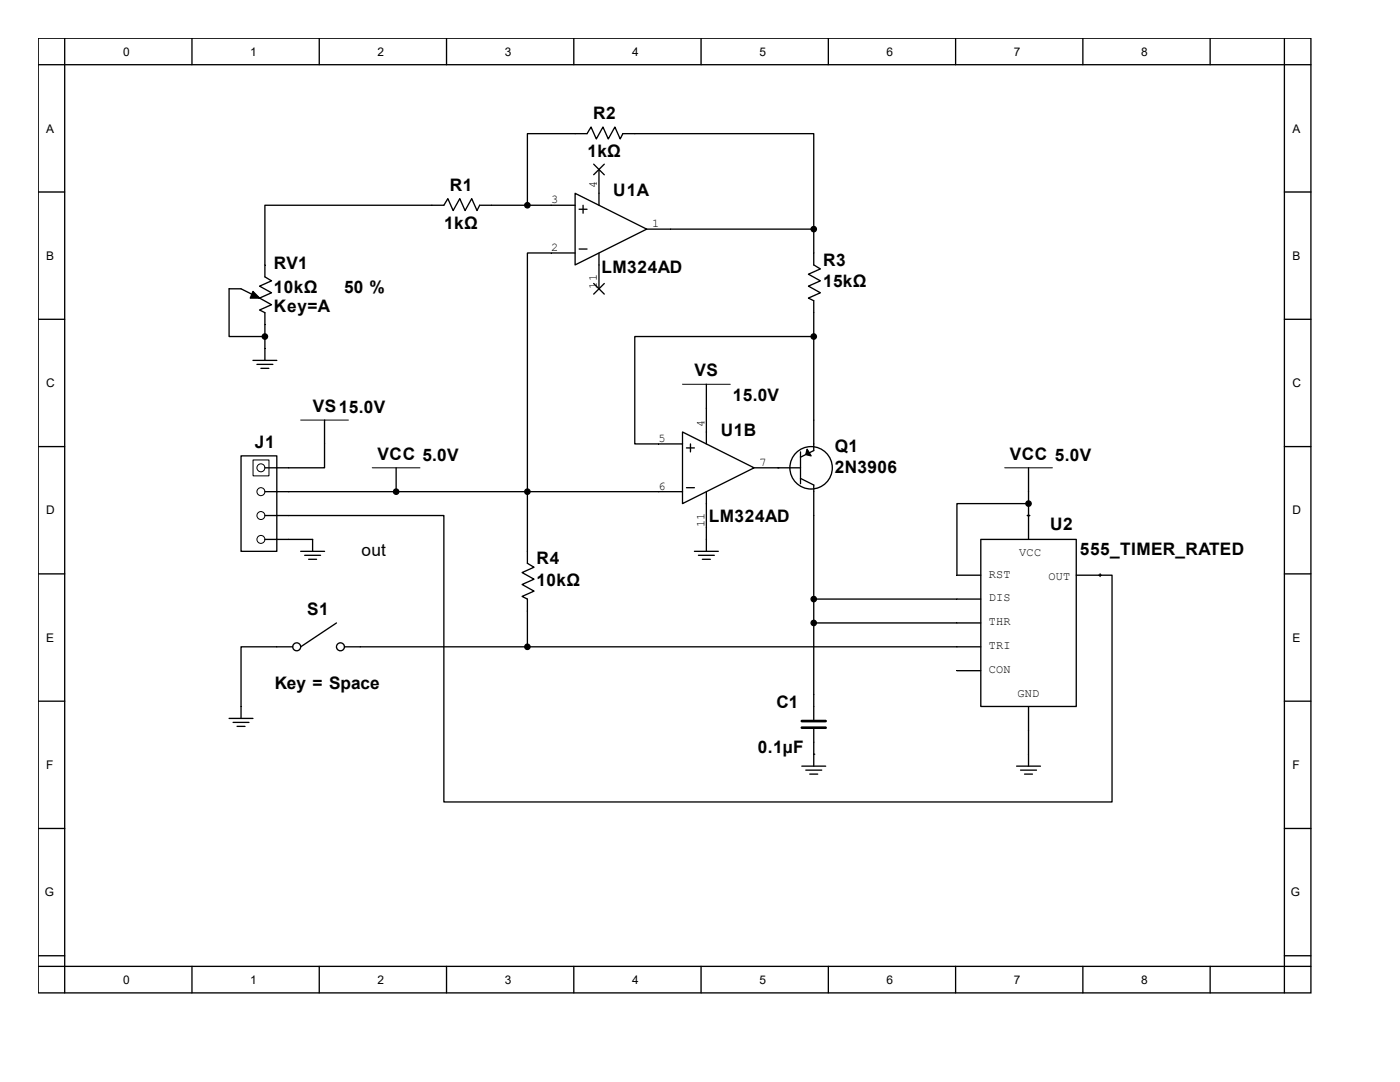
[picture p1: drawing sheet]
<svg xmlns="http://www.w3.org/2000/svg" width="279mm" height="216mm" viewBox="0 0 279 216" stroke-linecap="round" stroke-linejoin="round" font-family="sans-serif">
<g fill="none" stroke="#000" stroke-width=".26">
<path d="M7.6 7.6h254v190.5h-254zM7.6 12.9h254M12.9 7.6v190.5M38.3 7.6v5.3M63.7 7.6v5.3M89.1 7.6v5.3M114.5 7.6v5.3M139.9 7.6v5.3M165.3 7.6v5.3M190.7 7.6v5.3M216.1 7.6v5.3M241.5 7.6v5.3"/>
<path d="M256.3 7.6v190.5M7.6 38.3h5.3M114.8 38.6l14.3 7.1-14.3 7.2zM118.5 32.8l2.1 2.1M119.5 33.8v7.2M120.6 32.8l-2.1 2.1M256.3 38.3h5.3M51.8 59.5l-3.7-1.9h-2.4v9.6h7.2M105.3 41v-14.3h11.9l.8-1.4 1 2.4 1.3-2.4 1.1 2.4 1.3-2.4 1.1 2.4 .5-1h38.1v19M114.8 41h-19.1l-.5 1-1.1-2.4-1.3 2.4-1-2.4-1.4 2.4-1-2.4-.8 1.4h-35.7v14.2l1.3 .8-2.4 1.1 2.4 1.3-2.4 1.1 2.4 1.3-2.4 1.1 1.1 .5v9.5M114.8 50.5h-9.5v61.9l1.3 .8-2.4 1 2.4 1.4-2.4 1 2.4 1.4-2.4 1 1.1 .5v9.6M115.6 49.7h1.6"/>
<path d="M115.6 41.8h1.6M116.4 41v1.5M118.5 56.6l2.1 2.1M119.5 50.5v7.1M120.6 56.6l-2.1 2.1M129.1 45.7h33.3M162.4 45.7v7.2l1.3 .8-2.4 1 2.4 1.3-2.4 1.1 2.4 1.3-2.4 1.1 1.1 .5v29.9l-2.6 1.3M7.6 63.7h5.3M50.5 71.9h4.7M51.3 72.7h3.2M52.1 73.5h1.6M141 76.7v11.9"/>
<path d="M162.4 67.2h-35.7v21.4h9.5M256.3 63.7h5.3M7.6 89.1h5.3M48.1 91h7.1v19h-7.1zM52.9 98.1h83.3M64.8 83.8v9.5h-11.9M79.1 98.1h.1M79.1 93.3v4.8M136.2 86.2l14.3 7.1-14.3 7.2zM137 97.3h1.6M137 89.4h1.6M137.8 88.6v1.6"/>
<path d="M141 98.1v11.9M150.5 93.3h9.3M155.3 93.3h.1M159.8 95.5l2.6 1.3v46.8M159.8 90.2v6.3M205.3 93.3v14.3M256.3 89.1h5.3M7.6 114.5h5.3M52.9 102.9h35.7v57.1h133.3v-45.2h-2.3M52.9 107.6h9.5v2.4M60 110h4.8M60.8 110.8h3.2"/>
<path d="M61.6 111.6h1.6M138.6 110h4.8M139.4 110.8h3.2M140.2 111.6h1.6M162.4 119.5h33.3M195.7 107.6h19.1v33.4h-19.1zM205 102.9h.5M205.3 100.5h-14.3v14.3h4.7M214.8 114.8h5M219.6 114.5v.5M256.3 114.5h5.3M7.6 139.9h5.3"/>
<path d="M58.4 129.1h-10.3v14.3M67.2 124.3l-7.2 4.8M68.7 129.1h127M162.4 124.3h33.3M191 133.8h4.7M256.3 139.9h5.3M45.7 143.4h4.8M46.5 144.1h3.2M47.3 144.9h1.6M160 152.9h4.8M160.8 153.7h3.2M161.6 154.5h1.6"/>
<path d="M162.4 150.5h.1M162.4 145.5v7.4M202.9 152.9h4.7M203.7 153.7h3.2M204.5 154.5h1.6M205.3 141v11.9M7.6 165.3h5.3M256.3 165.3h5.3M7.6 190.7h5.3M7.6 192.8h254M38.3 192.8v5.3M63.7 192.8v5.3"/>
<path d="M89.1 192.8v5.3M114.5 192.8v5.3M139.9 192.8v5.3M165.3 192.8v5.3M190.7 192.8v5.3M216.1 192.8v5.3M241.5 192.8v5.3M256.3 190.7h5.3"/>
<circle cx="161.9" cy="93.3" r="4.2"/>
<circle cx="59.2" cy="129.1" r=".79"/>
<circle cx="67.9" cy="129.1" r=".79"/>
</g>
<g fill="#000" stroke="#000" stroke-width=".26">
<path d="M50.5 58.2l1.3 1.3h-1.8zM161.1 89.6l.8 1.4-1.1-.3z"/>
<circle cx="105.3" cy="41" r=".53"/>
<circle cx="162.4" cy="45.7" r=".53"/>
<circle cx="52.9" cy="67.2" r=".53"/>
<circle cx="162.4" cy="67.2" r=".53"/>
<circle cx="79.1" cy="98.1" r=".53"/>
<circle cx="105.3" cy="98.1" r=".53"/>
<circle cx="162.4" cy="119.5" r=".53"/>
<circle cx="205.3" cy="100.5" r=".53"/>
<circle cx="105.3" cy="129.1" r=".53"/>
<circle cx="162.4" cy="124.3" r=".53"/>
</g>
<g fill="none" stroke="#000" stroke-width=".2">
<path d="M136.2 76.7h9.5M50.5 91.8h3.2v3.2h-3.2zM60 83.8h9.5M74.3 93.3h9.5M200.5 93.3h9.5"/>
<circle cx="52.1" cy="98.1" r=".79"/>
<circle cx="52.1" cy="93.3" r=".79"/>
<circle cx="52.1" cy="102.9" r=".79"/>
<circle cx="52.1" cy="107.6" r=".79"/>
</g>
<path d="M160 145.2h4.8M160 143.9h4.8" fill="none" stroke="#000" stroke-width=".53"/>
<g font-size="3.4">
<text x="118.4" y="23.7">R2</text>
<text x="117.2" y="31.4">1kΩ</text>
<text x="89.8" y="38">R1</text>
<text x="122.4" y="39.1">U1A</text>
<text x="88.6" y="45.7">1kΩ</text>
<text x="54.7" y="53.6">RV1</text>
<text x="164.3" y="53.1">R3</text>
<text x="54.7" y="58.4">10kΩ</text>
<text x="68.7" y="58.4">50 %</text>
<text x="120" y="54.4">LM324AD</text>
<text x="164.3" y="57.3">15kΩ</text>
<text x="54.7" y="62.3">Key=A</text>
<text x="138.6" y="75.1">VS</text>
<text x="62.4" y="82.2">VS15.0V</text>
<text x="146.3" y="80.1">15.0V</text>
<text x="50.9" y="89.3">J1</text>
<text x="143.8" y="87">U1B</text>
<text x="75.3" y="91.7">VCC 5.0V</text>
<text x="166.6" y="90.1">Q1</text>
<text x="166.6" y="94.4">2N3906</text>
<text x="201.5" y="91.7">VCC 5.0V</text>
<text x="141.4" y="104.1">LM324AD</text>
<text x="209.5" y="105.7">U2</text>
<text x="72.2" y="111">out</text>
<text x="107.1" y="112.6">R4</text>
<text x="215.5" y="110.7">555_TIMER_RATED</text>
<text x="107.1" y="116.8">10kΩ</text>
<text x="61.3" y="122.7">S1</text>
<text x="54.8" y="137.5">Key = Space</text>
<text x="155" y="141.2">C1</text>
<text x="151.3" y="150.2">0.1µF</text>
</g>
<g font-size="2.4">
<text x="24.6" y="11.1">0</text>
<text x="50" y="11.1">1</text>
<text x="75.4" y="11.1">2</text>
<text x="100.8" y="11.1">3</text>
<text x="126.2" y="11.1">4</text>
<text x="151.6" y="11.1">5</text>
<text x="177" y="11.1">6</text>
<text x="202.4" y="11.1">7</text>
<text x="227.8" y="11.1">8</text>
<text x="9.2" y="26.5">A</text>
<text x="257.9" y="26.5">A</text>
<text x="110" y="40.6">3</text>
<text x="119.1" y="37.5" transform="rotate(-90 119.1 37.5)">4</text>
<text x="130.1" y="45.3">1</text>
<text x="9.2" y="51.9">B</text>
<text x="110" y="50.1">2</text>
<text x="257.9" y="51.9">B</text>
<text x="119.1" y="57.6" transform="rotate(-90 119.1 57.6)">11</text>
<text x="9.2" y="77.3">C</text>
<text x="257.9" y="77.3">C</text>
<text x="131.4" y="88.2">5</text>
<text x="140.6" y="85.1" transform="rotate(-90 140.6 85.1)">4</text>
<text x="151.6" y="93">7</text>
<text x="131.4" y="97.7">6</text>
<text x="9.2" y="102.7">D</text>
<text x="140.6" y="105.2" transform="rotate(-90 140.6 105.2)">11</text>
<text x="257.9" y="102.7">D</text>
<text x="203.4" y="111">VCC</text>
<text x="197.3" y="115.3">RST</text>
<text x="209.3" y="115.7">OUT</text>
<text x="197.3" y="120">DIS</text>
<text x="197.3" y="124.8">THR</text>
<text x="9.2" y="128.1">E</text>
<text x="197.3" y="129.5">TRI</text>
<text x="257.9" y="128.1">E</text>
<text x="197.3" y="134.3">CON</text>
<text x="203.1" y="139.1">GND</text>
<text x="9.2" y="153.5">F</text>
<text x="257.9" y="153.5">F</text>
<text x="8.9" y="178.9">G</text>
<text x="257.6" y="178.9">G</text>
<text x="24.6" y="196.3">0</text>
<text x="50" y="196.3">1</text>
<text x="75.4" y="196.3">2</text>
<text x="100.8" y="196.3">3</text>
<text x="126.2" y="196.3">4</text>
<text x="151.6" y="196.3">5</text>
<text x="177" y="196.3">6</text>
<text x="202.4" y="196.3">7</text>
<text x="227.8" y="196.3">8</text>
</g>
</svg>
